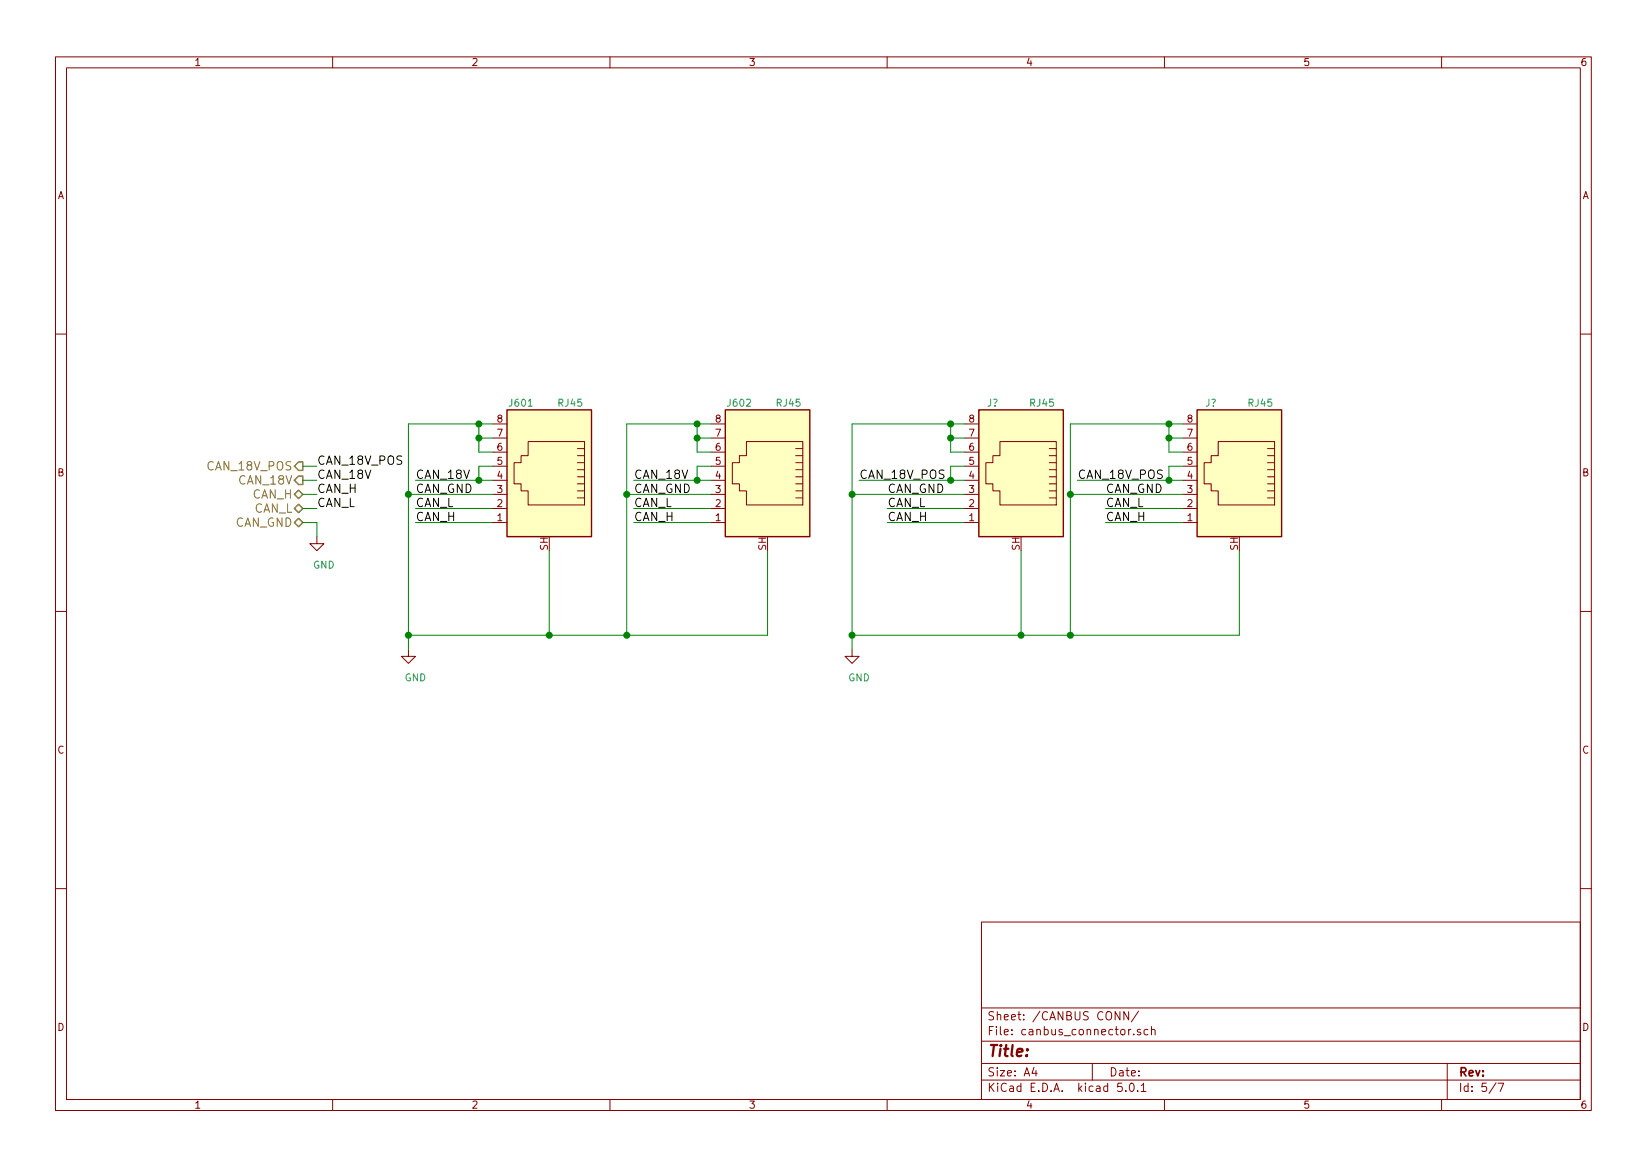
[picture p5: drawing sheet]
<svg xmlns="http://www.w3.org/2000/svg" width="297mm" height="210mm" viewBox="0 0 297 210" stroke-linecap="round" stroke-linejoin="round" font-family="sans-serif">
<g fill="none" stroke="#840000" stroke-width=".18">
<path d="M10 10.3h277v189.9h-277zM12 12.2h273v186.1h-273zM60 10.3v1.9M110 10.3v1.9M160 10.3v1.9M210 10.3v1.9M260 10.3v1.9M10 60.2h2M88.9 79h2.5M88.9 76.4h2.5M95.2 79.6h10.2v11.5h-10.2v-2.6h-1.2v-1.3h-1.3v-3.8h1.3v-1.2h1.2zM128.3 79h2.5"/>
<path d="M128.3 76.4h2.5M134.6 79.6h10.2v11.5h-10.2v-2.6h-1.3v-1.3h-1.2v-3.8h1.2v-1.2h1.3zM174 79h2.5M174 76.4h2.5M180.3 79.6h10.2v11.5h-10.2v-2.6h-1.2v-1.3h-1.3v-3.8h1.3v-1.2h1.2zM213.4 79h2.5M213.4 76.4h2.5M219.7 79.6h10.2v11.5h-10.2v-2.6h-1.3v-1.3h-1.2v-3.8h1.2v-1.2h1.3zM285 60.2h2M57.1 96.8v1.2h1.3l-1.3 1.3-1.2-1.3h1.2M88.9 94.2h2.5M88.9 91.7h2.5"/>
<path d="M88.9 89.1h2.5M88.9 86.6h2.5M88.9 84.1h2.5M88.9 81.5h2.5M104.1 89.8h1.3M104.1 88.5h1.3M104.1 87.2h1.3M104.1 86h1.3M104.1 84.7h1.3M104.1 83.4h1.3M104.1 82.2h1.3M104.1 80.9h1.3"/>
<path d="M128.3 94.2h2.5M128.3 91.7h2.5M128.3 89.1h2.5M128.3 86.6h2.5M128.3 84.1h2.5M128.3 81.5h2.5M143.5 89.8h1.3M143.5 88.5h1.3M143.5 87.2h1.3M143.5 86h1.3M143.5 84.7h1.3M143.5 83.4h1.3"/>
<path d="M143.5 82.2h1.3M143.5 80.9h1.3M174 94.2h2.5M174 91.7h2.5M174 89.1h2.5M174 86.6h2.5M174 84.1h2.5M174 81.5h2.5M189.2 89.8h1.3M189.2 88.5h1.3M189.2 87.2h1.3M189.2 86h1.3"/>
<path d="M189.2 84.7h1.3M189.2 83.4h1.3M189.2 82.2h1.3M189.2 80.9h1.3M213.4 94.2h2.5M213.4 91.7h2.5M213.4 89.1h2.5M213.4 86.6h2.5M213.4 84.1h2.5M213.4 81.5h2.5M228.6 89.8h1.3M228.6 88.5h1.3"/>
<path d="M228.6 87.2h1.3M228.6 86h1.3M228.6 84.7h1.3M228.6 83.4h1.3M228.6 82.2h1.3M228.6 80.9h1.3M10 110.3h2M73.7 117.1v1.3h1.2l-1.2 1.2-1.3-1.2h1.3M153.7 117.1v1.3h1.2l-1.2 1.2-1.3-1.2h1.3M285 110.3h2M10 160.2h2M177 166.3h108v32h-108z"/>
<path d="M285 160.2h2M60 198.3v1.9M110 198.3v1.9M160 198.3v1.9M177 194.8h108M177 191.8h108M177 187.8h108M177 181.8h108M186.5 192.5l-.4 1h1M186.8 193v1M197 191.8v3M202 182.4v1.5l-.9-1.5v1.5"/>
<path d="M202.3 195.3h-.7l-.1 .7 .3-.1 .5 .1 .1 .2-.1 .5-.2 .1-.6-.1M203 196.7v.1M203.6 182.4v1.5l-.9-1.5v1.5M203.8 195.5l.2-.2a.8 .8 0 0 1 .6 .8 .8 .8 0 0 1-.6 .7l-.2-.1-.1-.4zM204.5 186.5v.1M205.2 196.7v.1M205.3 182.3l-1.3 2M205.7 185.7a.37 .37 0 0 0-.6 .1l.1 .2 .5 .2 .1 .1-.3 .3-.4-.1M205.8 195.8l.4-.5v1.5M205.8 196.8h.9M207 185.7l-.4-.1-.3 .3 .1 .6 .2 .1 .4-.1M207.7 185.7a.37 .37 0 0 1 .6 .1v.8"/>
<path d="M207.7 185.1v1.5M210 198.3v1.9M260 198.3v1.9M261 191.8v6.5M269.8 195.2l-1.2 2M270.2 195.3h1l-.6 1.5"/>
</g>
<g fill="none" stroke="#008400" stroke-width=".18">
<path d="M86.4 79h2.5M86.4 76.4v5.1h2.5M88.9 76.4h-15.2v40.7M125.7 79h2.6M125.7 76.4v5.1h2.6M128.3 76.4h-15.3v38.1M171.4 79h2.6M171.4 76.4v5.1h2.6M174 76.4h-20.3v40.7M210.8 79h2.6M210.8 76.4v5.1h2.6M213.4 76.4h-20.4v38.1"/>
<path d="M54.6 91.7h2.5M54.6 94.2h2.5v2.6M54.6 86.6h2.5M54.6 84.1h2.5M54.6 89.1h2.5M73.7 89.1h15.2M74.9 91.7h14M74.9 94.2h14M74.9 86.6h14M88.9 84.1h-2.5v2.5M99.1 99.3v15.2M113 89.1h15.3"/>
<path d="M114.3 91.7h14M114.3 94.2h14M114.3 86.6h14M128.3 84.1h-2.6v2.5M138.4 99.3v15.2h-64.7M153.7 89.1h20.3M154.9 86.6h19.1M160 91.7h14M160 94.2h14M174 84.1h-2.6v2.5M184.1 99.3v15.2M193 89.1h20.4"/>
<path d="M194.3 86.6h19.1M199.4 91.7h14M199.4 94.2h14M213.4 84.1h-2.6v2.5M223.5 99.3v15.2h-69.8"/>
</g>
<g fill="#ffffc2" stroke="#ffffc2" stroke-width=".18">
<path d="M130.8 73.9h15.2v22.9h-15.2z"/>
<path d="M91.4 73.9h15.3v22.9h-15.3z"/>
<path d="M215.9 73.9h15.2v22.9h-15.2z"/>
<path d="M176.5 73.9h15.3v22.9h-15.3z"/>
</g>
<path d="M91.4 73.9h15.3v22.9h-15.3zM130.8 73.9h15.2v22.9h-15.2zM176.5 73.9h15.3v22.9h-15.3zM215.9 73.9h15.2v22.9h-15.2z" fill="none" stroke="#840000" stroke-width=".25"/>
<path d="M53.1 89.1l.7-.7 .8 .7-.8 .8zM53.1 91.7l.7-.8 .8 .8-.8 .8zM53.1 94.2l.7-.7 .8 .7-.8 .8zM53.8 85.8h.8v1.6h-.8l-.7-.8zM53.8 83.3h.8v1.5h-.8l-.7-.7z" fill="none" stroke="#848400" stroke-width=".25"/>
<g fill="#008400" stroke="#008400" stroke-width=".25">
<circle cx="125.7" cy="76.4" r=".51"/>
<circle cx="125.7" cy="86.6" r=".51"/>
<circle cx="113" cy="89.1" r=".51"/>
<circle cx="86.4" cy="76.4" r=".51"/>
<circle cx="86.4" cy="86.6" r=".51"/>
<circle cx="73.7" cy="89.1" r=".51"/>
<circle cx="99.1" cy="114.5" r=".51"/>
<circle cx="113" cy="114.5" r=".51"/>
<circle cx="73.7" cy="114.5" r=".51"/>
<circle cx="86.4" cy="79" r=".51"/>
<circle cx="125.7" cy="79" r=".51"/>
<circle cx="210.8" cy="76.4" r=".51"/>
<circle cx="210.8" cy="86.6" r=".51"/>
<circle cx="193" cy="89.1" r=".51"/>
<circle cx="171.5" cy="76.4" r=".51"/>
<circle cx="171.5" cy="86.6" r=".51"/>
<circle cx="153.7" cy="89.1" r=".51"/>
<circle cx="184.2" cy="114.5" r=".51"/>
<circle cx="193" cy="114.5" r=".51"/>
<circle cx="153.7" cy="114.5" r=".51"/>
<circle cx="171.5" cy="79" r=".51"/>
<circle cx="210.8" cy="79" r=".51"/>
</g>
<text font-size="2.8" fill="#840000" x="178" y="190.5">Title:</text>
<g font-size="2.1">
<text x="57.1" y="83.8">CAN_18V_POS</text>
<text x="57.1" y="86.4">CAN_18V</text>
<text x="57.1" y="88.9">CAN_H</text>
<text x="74.9" y="86.4">CAN_18V</text>
<text x="74.9" y="88.9">CAN_GND</text>
<text x="114.3" y="86.4">CAN_18V</text>
<text x="114.3" y="88.9">CAN_GND</text>
<text x="154.9" y="86.4">CAN_18V_POS</text>
<text x="160" y="88.9">CAN_GND</text>
<text x="194.3" y="86.4">CAN_18V_POS</text>
<text x="199.4" y="88.9">CAN_GND</text>
<text x="57.1" y="91.4">CAN_L</text>
<text x="74.9" y="91.4">CAN_L</text>
<text x="74.9" y="94">CAN_H</text>
<text x="114.3" y="91.4">CAN_L</text>
<text x="114.3" y="94">CAN_H</text>
<text x="160" y="91.4">CAN_L</text>
<text x="160" y="94">CAN_H</text>
<text x="199.4" y="91.4">CAN_L</text>
<text x="199.4" y="94">CAN_H</text>
</g>
<g font-size="2.1" fill="#848400">
<text x="37.6" y="84.8">CAN_18V_POS</text>
<text x="43.3" y="87.4">CAN_18V</text>
<text x="45.5" y="89.9">CAN_H</text>
<text x="42.3" y="95">CAN_GND</text>
<text x="45.7" y="92.5">CAN_L</text>
</g>
<g font-size="2.1" fill="#840000">
<text x="178" y="184">Sheet: /CANBUS CONN/</text>
<text x="178" y="186.7">File: canbus_connector.sch</text>
<text x="178" y="196.9">KiCad E.D.A. kicad 5.0.1</text>
<text x="178" y="194.1">Size: A4</text>
<text x="200" y="194.1">Date:</text>
<text x="263" y="194.1">Rev:</text>
<text x="263" y="196.9">Id: 5/7</text>
</g>
<g font-size="1.8" fill="#840000">
<text x="35" y="11.9">1</text>
<text x="85" y="11.9">2</text>
<text x="135" y="11.9">3</text>
<text x="185" y="11.9">4</text>
<text x="235" y="11.9">5</text>
<text x="285" y="11.9">6</text>
<text x="10.4" y="35.9">A</text>
<text x="285.4" y="35.9">A</text>
<text x="89.7" y="76.2">8</text>
<text x="129.1" y="76.2">8</text>
<text x="174.8" y="76.2">8</text>
<text x="214.1" y="76.2">8</text>
<text x="89.7" y="83.8">5</text>
<text x="89.7" y="81.3">6</text>
<text x="89.7" y="78.7">7</text>
<text x="129.1" y="83.8">5</text>
<text x="129.1" y="81.3">6</text>
<text x="129.1" y="78.7">7</text>
<text x="174.8" y="83.8">5</text>
<text x="174.8" y="81.3">6</text>
<text x="174.8" y="78.7">7</text>
<text x="214.1" y="83.8">5</text>
<text x="214.1" y="81.3">6</text>
<text x="214.1" y="78.7">7</text>
<text x="10.4" y="85.9">B</text>
<text x="89.7" y="88.9">3</text>
<text x="89.7" y="86.4">4</text>
<text x="129.1" y="88.9">3</text>
<text x="129.1" y="86.4">4</text>
<text x="174.8" y="88.9">3</text>
<text x="174.8" y="86.4">4</text>
<text x="214.1" y="88.9">3</text>
<text x="214.1" y="86.4">4</text>
<text x="285.4" y="85.9">B</text>
<text x="89.7" y="94">1</text>
<text x="89.7" y="91.4">2</text>
<text x="129.1" y="94">1</text>
<text x="129.1" y="91.4">2</text>
<text x="174.8" y="94">1</text>
<text x="174.8" y="91.4">2</text>
<text x="214.1" y="94">1</text>
<text x="214.1" y="91.4">2</text>
<text x="98.8" y="99.3" transform="rotate(-90 98.8 99.3)">SH</text>
<text x="138.2" y="99.3" transform="rotate(-90 138.2 99.3)">SH</text>
<text x="183.9" y="99.3" transform="rotate(-90 183.9 99.3)">SH</text>
<text x="223.3" y="99.3" transform="rotate(-90 223.3 99.3)">SH</text>
<text x="10.4" y="135.9">C</text>
<text x="285.4" y="135.9">C</text>
<text x="10.4" y="185.9">D</text>
<text x="285.4" y="185.9">D</text>
<text x="35" y="199.9">1</text>
<text x="85" y="199.9">2</text>
<text x="135" y="199.9">3</text>
<text x="185" y="199.9">4</text>
<text x="235" y="199.9">5</text>
<text x="285" y="199.9">6</text>
</g>
<g font-size="1.8" fill="#008484">
<text x="92" y="73.3">J601</text>
<text x="100.7" y="73.3">RJ45</text>
<text x="131.4" y="73.3">J602</text>
<text x="140.1" y="73.3">RJ45</text>
<text x="178" y="73.3">J?</text>
<text x="185.8" y="73.3">RJ45</text>
<text x="217.4" y="73.3">J?</text>
<text x="225.2" y="73.3">RJ45</text>
<text x="56.5" y="102.5">GND</text>
<text x="73" y="122.9">GND</text>
<text x="153" y="122.9">GND</text>
</g>
</svg>
